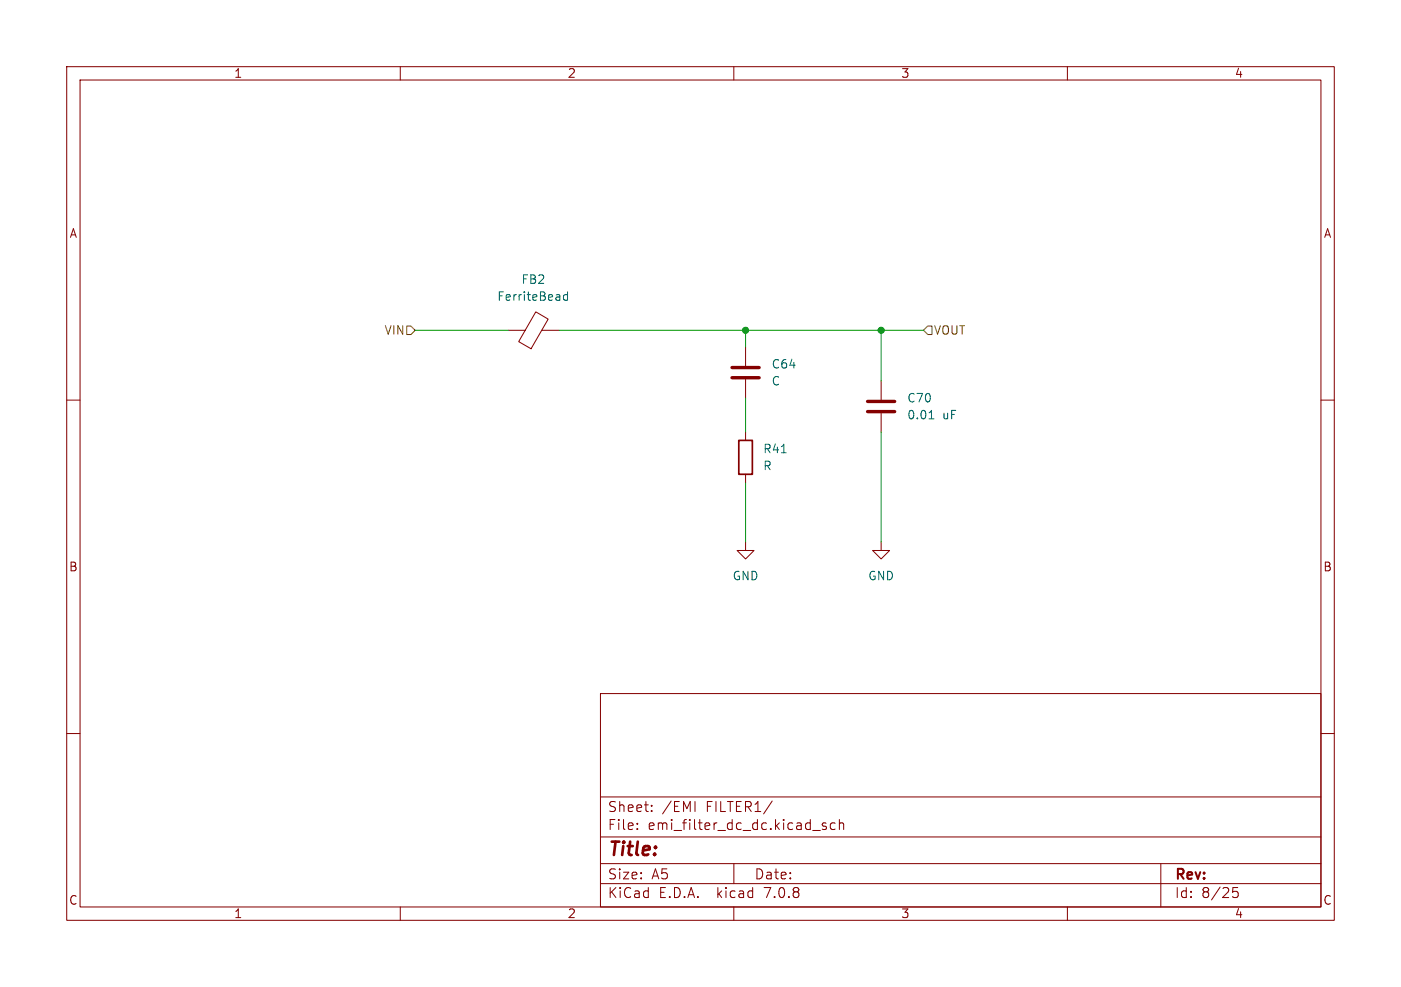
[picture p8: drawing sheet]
<svg xmlns="http://www.w3.org/2000/svg" width="210mm" height="148mm" viewBox="0 0 210 148" stroke-linecap="round" stroke-linejoin="round" font-family="sans-serif">
<g fill="none" stroke="#840000" stroke-width=".15">
<path d="M10 10h190v128h-190zM12 12h186v124h-186zM60 10v2M110 10v2M160 10v2M10 60h2M76.2 49.5h2.5M80.3 46.8l1.9 1.1-2.6 4.4-1.9-1.1zM81.2 49.5h2.6M111.8 52.1v2.8M111.8 56.9v2.8M132.1 57.2v2.7"/>
<path d="M198 60h2M111.8 64.8v1.2M111.8 71.1v1.3M132.1 62v2.8M111.8 81.3v1.3h1.2l-1.2 1.2-1.3-1.2h1.3M132.1 81.3v1.3h1.2l-1.2 1.2-1.3-1.2h1.3M10 110h2M90 104h108v32h-108zM90 119.5h108M198 110h2M60 136v2M90 132.5h108"/>
<path d="M90 129.5h108M90 125.5h108M95.5 124.2v.2M95.5 123.5v.1M97.7 121.5v.2M97.7 120.8v.1M104.2 120.2v1.5M110 136v2M110 129.5v3M115.8 120.1l-1.3 1.9M121.8 124.5h1.2M123.8 123.5l-.3-.1-.2 .2v.2l.5 .2v.3h-.5"/>
<path d="M125.2 123.5l-.4-.1-.3 .3v.4l.1 .2h.6M125.8 123.5a.37 .37 0 0 1 .7 .1v.8M125.8 122.9v1.5M160 136v2M174 129.5v6.5M185.5 133.1h-.7v.7l.2-.1h.5l.1 .2-.1 .5-.2 .2h-.3l-.2-.2"/>
</g>
<path d="M85.1 43.8v1.2M85.1 44.2h-.4l-.2 .2v.4l.1 .2h.5M117.1 67.9h.8M139.3 62.8h.7M139.5 61.7l.1-.2v1.3" fill="none" stroke="#006464" stroke-width=".15"/>
<path d="M110.7 66h2.1v5.1h-2.1z" fill="none" stroke="#840000" stroke-width=".25"/>
<path d="M109.7 56.6h4.1M109.7 55.1h4.1M130 61.7h4.1M130 60.2h4.1" fill="none" stroke="#840000" stroke-width=".51"/>
<path d="M61 48.9h.6l.6 .6-.6 .7h-.6zM139.1 48.9h.6v1.3h-.6l-.7-.7z" fill="none" stroke="#725600" stroke-width=".15"/>
<path d="M62.2 49.5h14M83.8 49.5h54.6M111.8 49.5v2.6M111.8 59.7v5.1M132.1 49.5v7.7M111.8 72.4v8.9M132.1 64.8v16.5" fill="none" stroke="#009600" stroke-width=".15"/>
<g fill="#009600" stroke="#009600" stroke-width=".15">
<circle cx="111.8" cy="49.5" r=".46"/>
<circle cx="132.1" cy="49.5" r=".46"/>
</g>
<text font-size="2.8" fill="#840000" x="91" y="128.9">Title:</text>
<g font-size="2.1" fill="#840000">
<text x="91" y="124.7">File:</text>
<text x="91" y="122">Sheet:</text>
<text x="97.1" y="124.7">emi_filter_dc_dc.kicad_sch</text>
<text x="99.2" y="122">/EMI</text>
<text x="105.9" y="122">FILTER1/</text>
<text x="91" y="134.9">KiCad</text>
<text x="91" y="132.1">Size:</text>
<text x="97.7" y="132.1">A5</text>
<text x="98.7" y="134.9">E.D.A.</text>
<text x="107.6" y="134.9">kicad</text>
<text x="113" y="132.1">Date:</text>
<text x="114.9" y="134.9">7.0.8</text>
<text x="176" y="132.3">Rev:</text>
<text x="176" y="134.9">Id:</text>
<text x="180.1" y="134.9">8/25</text>
</g>
<g font-size="1.8" fill="#840000">
<text x="35" y="11.9">1</text>
<text x="85" y="11.9">2</text>
<text x="135" y="11.9">3</text>
<text x="185" y="11.9">4</text>
<text x="10.3" y="35.9">A</text>
<text x="198.4" y="35.9">A</text>
<text x="10.3" y="85.9">B</text>
<text x="198.3" y="85.9">B</text>
<text x="10.3" y="135.9">C</text>
<text x="35" y="137.9">1</text>
<text x="85" y="137.9">2</text>
<text x="135" y="137.9">3</text>
<text x="185" y="137.9">4</text>
<text x="198.3" y="135.9">C</text>
</g>
<g font-size="1.8" fill="#006464">
<text x="74.4" y="45.3">FerriteBead</text>
<text x="78.1" y="42.8">FB2</text>
<text x="115.6" y="55.5">C64</text>
<text x="115.6" y="58">C</text>
<text x="135.9" y="63.1">0.01</text>
<text x="135.9" y="60.6">C70</text>
<text x="141.3" y="63.1">uF</text>
<text x="114.3" y="68.2">R41</text>
<text x="114.3" y="70.7">R</text>
<text x="109.7" y="87.2">GND</text>
<text x="130" y="87.2">GND</text>
</g>
<g font-size="1.8" fill="#725600">
<text x="57.5" y="50.4">VIN</text>
<text x="139.9" y="50.4">VOUT</text>
</g>
</svg>
